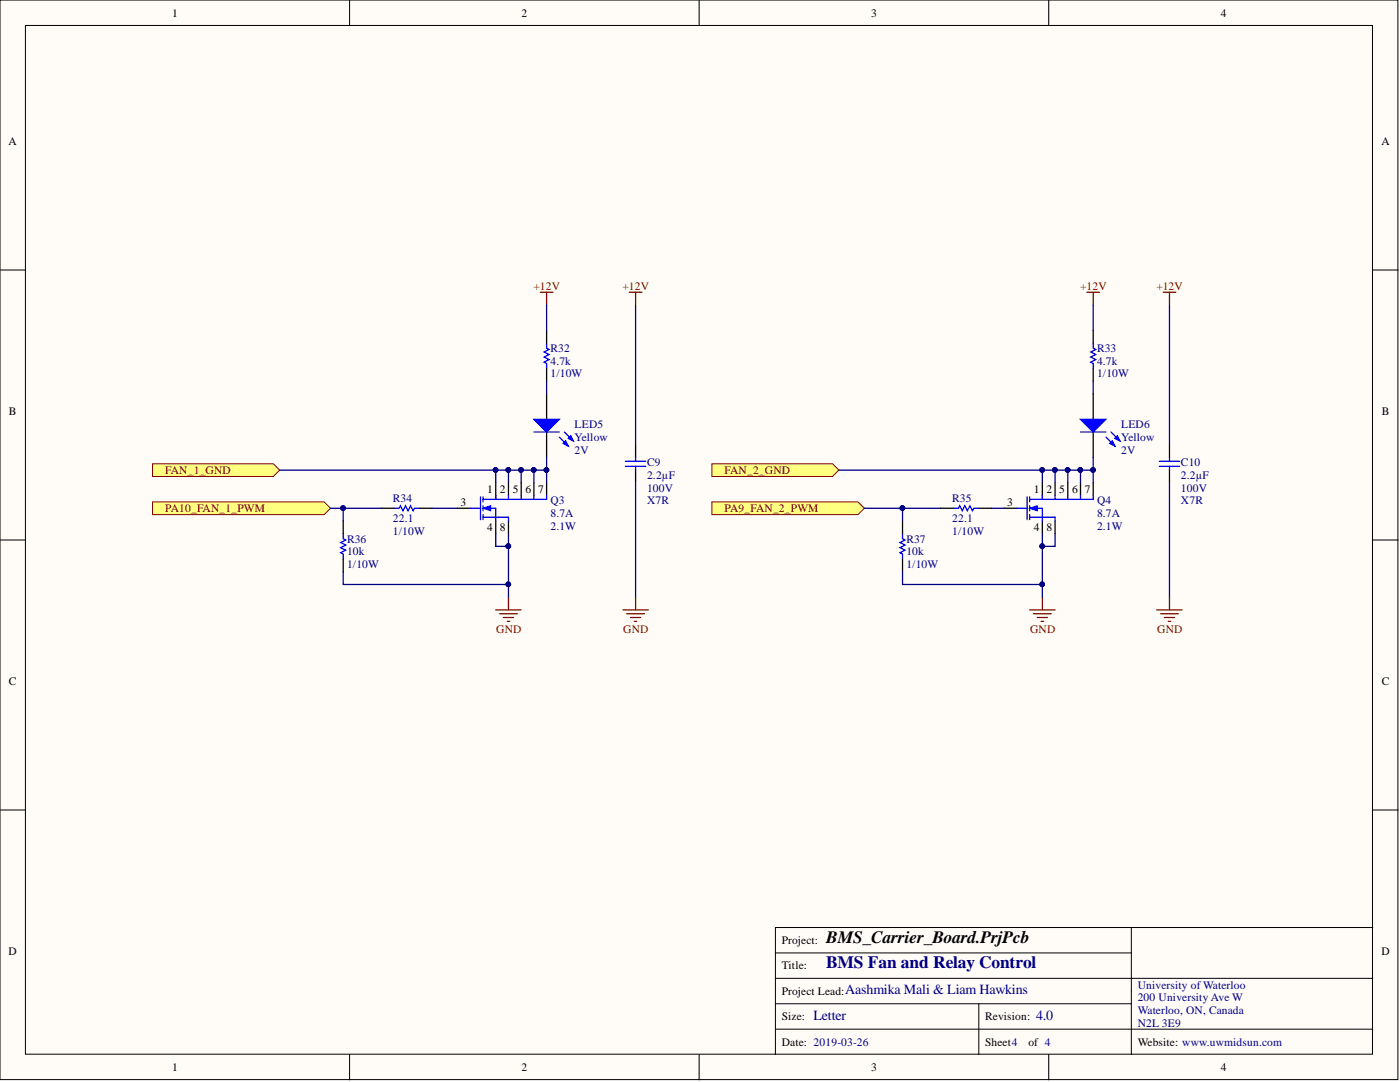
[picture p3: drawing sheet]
<svg xmlns="http://www.w3.org/2000/svg" width="279mm" height="216mm" viewBox="0 0 279 216" stroke-linecap="round" stroke-linejoin="round" font-family="sans-serif">
<g fill="#fffcf8" stroke="#000" stroke-width=".2">
<path d="M0 0h279v215.4h-279z"/>
<path d="M5.1 5.1h268.8v205.3h-268.8z"/>
</g>
<g fill="none" stroke="#000" stroke-width=".2">
<path d="M69.8 0v5.1M139.5 0v5.1M209.3 0v5.1M0 53.9h5.1M274 53.9h5.1M0 107.8h5.1M274 107.8h5.1M0 161.6h5.1M274 161.6h5.1M154.8 195.2h119.2M154.8 190.1h71M225.8 185.1h-71v25.3"/>
<path d="M225.8 185.1v25.3M225.8 185.1h48.2M69.8 210.4v5.1M139.5 210.4v5.1M154.8 200.3h71M154.8 205.4h119.2M195.3 200.3v10.1M209.3 210.4v5.1"/>
</g>
<path d="M208 119.2v2.5M205.5 121.7h5.1M206.2 122.5h3.6M207 123.2h2M207.8 124h.5" fill="none" stroke="#800000" stroke-width=".25"/>
<path d="M208 96.3v2.6M200.4 101.4h2.6M208 104v2.5" fill="none" stroke="#000" stroke-width=".25"/>
<path d="M205 99.1v4.6M205.5 99.6h12.7M205.5 99.1v1M203 101.4h2M205.5 101.4h2.5v2.6M205.5 103.2h2.5M205.5 100.9v1M205.5 102.7v1" fill="none" stroke="#00f" stroke-width=".25"/>
<path d="M205.5 101.4l1.5-.5v1z" fill="#00f"/>
<path d="M205.5 101.4l1.5-.5v1z" fill="none" stroke="#00f" stroke-width=".2"/>
<path d="M208 98.9v.7M210.6 98.9v.7M213.1 98.9v.7M215.6 98.9v.7M218.2 98.9v.7M180.1 106.5v1l.5 .3-1 .5 1 .5-1 .5 1 .5-1 .5 .5 .2v1.1M208 103.2h2.6v.8" fill="none" stroke="#00f" stroke-width=".25"/>
<path d="M210.6 96.3v2.6M213.1 96.3v2.6M215.6 96.3v2.6M218.2 96.3v2.6M180.1 104v2.5M180.1 111.6v2.5M210.6 104v2.5" fill="none" stroke="#000" stroke-width=".25"/>
<path d="M216.9 58.3h2.5M218.2 58.3v2.6" fill="none" stroke="#800000" stroke-width=".25"/>
<path d="M142.1 100.1h29.1l1.3 1.3-1.3 1.3h-29.1z" fill-rule="evenodd" fill="#ffff80" stroke="#800000" stroke-width=".2"/>
<path d="M218.2 68.5v1l.5 .2-1 .5 1 .5-1 .5 1 .6-1 .5 .5 .2v1" fill="none" stroke="#00f" stroke-width=".25"/>
<path d="M218.2 65.9v2.6M218.2 73.5v2.6M218.2 78.6v5.1M218.2 86.2v5.1" fill="none" stroke="#000" stroke-width=".25"/>
<path d="M215.6 83.7h5.1l-2.5 2.5z" fill="#00f"/>
<path d="M215.6 83.7h5.1l-2.5 2.5zM220.7 87.2l1.8 1.8M221.7 86.2l1.8 1.8" fill="none" stroke="#00f" stroke-width=".25"/>
<path d="M221.5 88.5l.5-.5 .5 1z" fill="#00f"/>
<path d="M221.5 88.5l.5-.5 .5 1z" fill="none" stroke="#00f" stroke-width=".25"/>
<path d="M222.5 87.5l.5-.5 .5 1z" fill="#00f"/>
<path d="M215.6 86.2h5.1M222.5 87.5l.5-.5 .5 1z" fill="none" stroke="#00f" stroke-width=".25"/>
<g fill="#ffff80" stroke="#800000" stroke-width=".2">
<path d="M142.1 92.5h24.1l1.2 1.3-1.2 1.3h-24.1z" fill-rule="evenodd"/>
<path d="M30.4 100.1h34.3l1.3 1.3-1.3 1.3h-34.3z" fill-rule="evenodd"/>
<path d="M30.4 92.5h24.1l1.3 1.3-1.3 1.3h-24.1z" fill-rule="evenodd"/>
</g>
<path d="M101.5 119.2v2.5M98.9 121.7h5.1M99.7 122.5h3.6M100.5 123.2h2M101.2 124h.5" fill="none" stroke="#800000" stroke-width=".25"/>
<path d="M98.9 96.3v2.6M91.3 101.4h2.6M98.9 104v2.5" fill="none" stroke="#000" stroke-width=".25"/>
<path d="M95.9 99.1v4.6M96.4 99.6h12.7M96.4 99.1v1M93.9 101.4h2M96.4 101.4h2.5v2.6M96.4 103.2h2.5M96.4 100.9v1M96.4 102.7v1" fill="none" stroke="#00f" stroke-width=".25"/>
<path d="M96.4 101.4l1.5-.5v1z" fill="#00f"/>
<path d="M96.4 101.4l1.5-.5v1z" fill="none" stroke="#00f" stroke-width=".2"/>
<path d="M109.1 68.5v1l.5 .2-1 .5 1 .5-1 .5 1 .6-1 .5 .5 .2v1M98.9 98.9v.7M101.5 98.9v.7M104 98.9v.7M106.5 98.9v.7M109.1 98.9v.7M68.5 106.5v1l.5 .3-1 .5 1 .5-1 .5 1 .5-1 .5 .5 .2v1.1M98.9 103.2h2.6v.8" fill="none" stroke="#00f" stroke-width=".25"/>
<path d="M109.1 65.9v2.6M109.1 73.5v2.6M109.1 78.6v5.1M101.5 96.3v2.6M104 96.3v2.6M106.5 96.3v2.6M109.1 86.2v5.1M109.1 96.3v2.6M68.5 104v2.5M68.5 111.6v2.5M101.5 104v2.5" fill="none" stroke="#000" stroke-width=".25"/>
<path d="M107.8 58.3h2.6M109.1 58.3v2.6" fill="none" stroke="#800000" stroke-width=".25"/>
<path d="M106.5 83.7h5.1l-2.5 2.5z" fill="#00f"/>
<path d="M106.5 83.7h5.1l-2.5 2.5zM111.6 87.2l1.8 1.8M112.6 86.2l1.8 1.8" fill="none" stroke="#00f" stroke-width=".25"/>
<path d="M112.4 88.5l.5-.5 .5 1z" fill="#00f"/>
<path d="M112.4 88.5l.5-.5 .5 1z" fill="none" stroke="#00f" stroke-width=".25"/>
<path d="M113.4 87.5l.5-.5 .5 1z" fill="#00f"/>
<path d="M106.5 86.2h5.1M113.4 87.5l.5-.5 .5 1zM124.8 93.1h4.1M124.8 92h4.1M126.8 91.3v.7M126.8 93.1v.7M231.4 93.1h4M231.4 92h4M233.4 91.3v.7M233.4 93.1v.7M78.6 101.4h1.1l.2-.5 .5 1 .5-1 .5 1 .5-1 .5 1 .3-.5h1M190.3 101.4h1l.2-.5 .5 1 .6-1 .5 1 .5-1 .5 1 .2-.5h1" fill="none" stroke="#00f" stroke-width=".25"/>
<path d="M126.8 88.7v2.6M126.8 93.8v2.5M233.4 88.7v2.6M233.4 93.8v2.5M76.1 101.4h2.5M83.7 101.4h2.6M187.7 101.4h2.6M195.3 101.4h2.6" fill="none" stroke="#000" stroke-width=".25"/>
<g fill="none" stroke="#000080" stroke-width=".25">
<path d="M109.1 60.9v5M109.1 76.1v2.5M126.8 60.9v27.8M218.2 60.9v5M218.2 76.1v2.5M233.4 60.9v27.8M55.8 93.8h43.1v2.5M98.9 93.8h10.2v2.5M101.5 93.8v2.5M104 93.8v2.5M106.5 93.8v2.5M109.1 91.3v2.5"/>
<path d="M126.8 96.3v22.9M167.4 93.8h50.8v2.5M208 93.8v2.5M210.6 93.8v2.5M213.1 93.8v2.5M215.6 93.8v2.5M218.2 91.3v2.5M233.4 96.3v22.9M66 101.4h10.1M68.5 114.1v2.5h33M68.5 101.4v2.6M86.3 101.4h5"/>
<path d="M98.9 106.5v2.5h2.6M101.5 109v10.2M101.5 106.5v2.5M172.5 101.4h15.2M180.1 114.1v2.5h27.9M180.1 101.4v2.6M197.9 101.4h2.5M208 106.5v2.5M210.6 106.5v2.5h-2.6v10.2"/>
</g>
<g fill="#000080" stroke="#000080" stroke-width=".2">
<circle cx="218.1" cy="93.8" r=".47"/>
<circle cx="208" cy="93.8" r=".47"/>
<circle cx="210.5" cy="93.8" r=".47"/>
<circle cx="213.1" cy="93.8" r=".47"/>
<circle cx="215.6" cy="93.8" r=".47"/>
<circle cx="101.4" cy="93.8" r=".47"/>
<circle cx="104" cy="93.8" r=".47"/>
<circle cx="106.5" cy="93.8" r=".47"/>
<circle cx="98.9" cy="93.8" r=".47"/>
<circle cx="101.4" cy="116.6" r=".47"/>
<circle cx="208" cy="116.6" r=".47"/>
<circle cx="208" cy="109" r=".47"/>
<circle cx="101.4" cy="109" r=".47"/>
<circle cx="109" cy="93.8" r=".47"/>
<circle cx="68.5" cy="101.4" r=".47"/>
<circle cx="180.1" cy="101.4" r=".47"/>
</g>
<g fill="none" stroke="#800000" stroke-width=".25">
<path d="M125.6 58.3h2.5M126.8 58.3v2.6M232.1 58.3h2.6M233.4 58.3v2.6M126.8 119.2v2.5M233.4 119.2v2.5M124.3 121.7h5.1M125.1 122.5h3.5M125.8 123.2h2.1M126.6 124h.5M230.9 121.7h5M231.6 122.5h3.6"/>
<path d="M232.4 123.2h2M233.1 124h.5"/>
</g>
<text font-size="3.5" x="164.9" y="188.1">BMS_Carrier_Board.PrjPcb</text>
<text font-size="3.5" fill="#000080" x="164.9" y="193.2">BMS Fan and Relay Control</text>
<g font-size="2.8" fill="#000080">
<text x="162.4" y="203.5">Letter</text>
<text x="168.7" y="198.4">Aashmika Mali &amp; Liam Hawkins</text>
<text x="206.8" y="203.5">4.0</text>
</g>
<g font-size="2.3">
<text x="34.3" y="3.3">1</text>
<text x="104.1" y="3.3">2</text>
<text x="173.9" y="3.3">3</text>
<text x="243.6" y="3.3">4</text>
<text x="1.7" y="29">A</text>
<text x="275.7" y="29">A</text>
<text x="1.8" y="82.8">B</text>
<text x="275.8" y="82.8">B</text>
<text x="91.9" y="100.9">3</text>
<text x="97.2" y="98.4">1</text>
<text x="99.8" y="98.4">2</text>
<text x="102.3" y="98.4">5</text>
<text x="104.9" y="98.4">6</text>
<text x="107.4" y="98.4">7</text>
<text x="201" y="100.9">3</text>
<text x="206.3" y="98.4">1</text>
<text x="208.9" y="98.4">2</text>
<text x="211.4" y="98.4">5</text>
<text x="213.9" y="98.4">6</text>
<text x="216.5" y="98.4">7</text>
<text x="97.2" y="106">4</text>
<text x="99.8" y="106">8</text>
<text x="206.3" y="106">4</text>
<text x="208.9" y="106">8</text>
<text x="1.8" y="136.7">C</text>
<text x="275.8" y="136.7">C</text>
<text x="1.7" y="190.6">D</text>
<text x="156" y="188.4">Project:</text>
<text x="275.7" y="190.6">D</text>
<text x="156" y="193.4">Title:</text>
<text x="156" y="203.6">Size:</text>
<text x="156" y="198.5">Project Lead:</text>
<text x="196.6" y="203.6">Revision:</text>
<text x="156" y="208.7">Date: 2019-03-26</text>
<text x="196.6" y="208.7">Sheet4</text>
<text x="205.2" y="208.7">of 4</text>
<text x="227.1" y="208.7">Website: www.uwmidsun.com</text>
<text x="34.3" y="213.7">1</text>
<text x="104.1" y="213.7">2</text>
<text x="173.9" y="213.7">3</text>
<text x="243.6" y="213.7">4</text>
</g>
<g font-size="2.3" fill="#800000">
<text x="106.5" y="57.8">+12V</text>
<text x="124.2" y="57.8">+12V</text>
<text x="215.6" y="57.8">+12V</text>
<text x="230.8" y="57.8">+12V</text>
<text x="33" y="94.6">FAN_1_GND</text>
<text x="144.6" y="94.6">FAN_2_GND</text>
<text x="33" y="102.2">PA10_FAN_1_PWM</text>
<text x="144.6" y="102.2">PA9_FAN_2_PWM</text>
<text x="99" y="126.3">GND</text>
<text x="124.4" y="126.3">GND</text>
<text x="205.6" y="126.3">GND</text>
<text x="230.9" y="126.3">GND</text>
</g>
<g font-size="2.3" fill="#000080">
<text x="109.8" y="70.2">R32</text>
<text x="218.9" y="70.2">R33</text>
<text x="109.8" y="72.8">4.7k</text>
<text x="109.8" y="75.3">1/10W</text>
<text x="218.9" y="72.8">4.7k</text>
<text x="218.9" y="75.3">1/10W</text>
<text x="114.7" y="88">Yellow</text>
<text x="114.7" y="85.4">LED5</text>
<text x="223.8" y="88">Yellow</text>
<text x="223.8" y="85.4">LED6</text>
<text x="114.7" y="90.5">2V</text>
<text x="129.1" y="95.6">2.2µF</text>
<text x="129.1" y="93.1">C9</text>
<text x="223.8" y="90.5">2V</text>
<text x="235.7" y="95.6">2.2µF</text>
<text x="235.7" y="93.1">C10</text>
<text x="78.4" y="100.1">R34</text>
<text x="109.8" y="100.7">Q3</text>
<text x="129.1" y="98.1">100V</text>
<text x="129.1" y="100.7">X7R</text>
<text x="190" y="100.1">R35</text>
<text x="218.9" y="100.7">Q4</text>
<text x="235.7" y="98.1">100V</text>
<text x="235.7" y="100.7">X7R</text>
<text x="78.4" y="104.2">22.1</text>
<text x="78.4" y="106.7">1/10W</text>
<text x="109.8" y="103.2">8.7A</text>
<text x="109.8" y="105.7">2.1W</text>
<text x="190" y="104.2">22.1</text>
<text x="190" y="106.7">1/10W</text>
<text x="218.9" y="103.2">8.7A</text>
<text x="218.9" y="105.7">2.1W</text>
<text x="69.3" y="110.8">10k</text>
<text x="69.3" y="113.3">1/10W</text>
<text x="69.3" y="108.3">R36</text>
<text x="180.9" y="110.8">10k</text>
<text x="180.9" y="113.3">1/10W</text>
<text x="180.9" y="108.3">R37</text>
<text x="227.1" y="197.2">University of Waterloo</text>
<text x="227.1" y="199.8">200 University Ave W</text>
<text x="227.1" y="202.3">Waterloo, ON, Canada</text>
<text x="227.1" y="204.9">N2L 3E9</text>
</g>
</svg>
